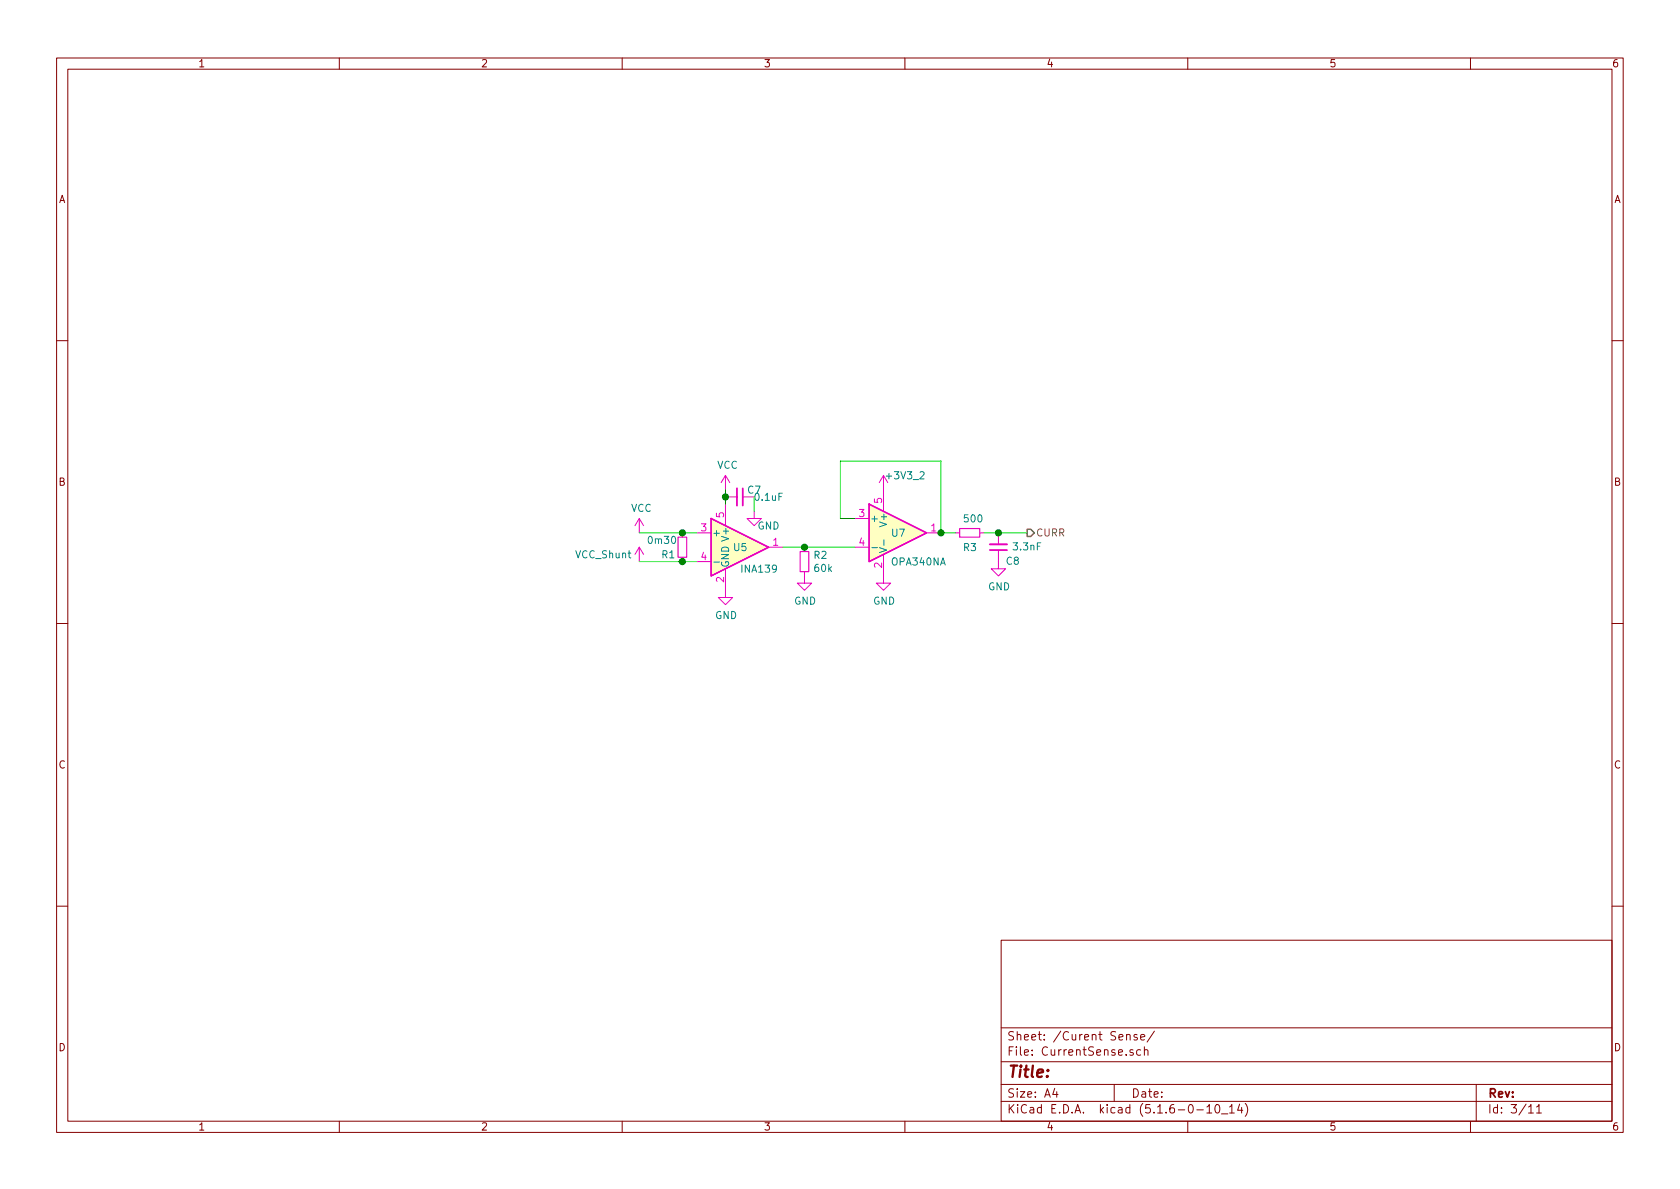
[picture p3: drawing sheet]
EESchema Schematic File Version 4
EELAYER 30 0
EELAYER END
$Descr A4 11693 8268
encoding utf-8
Sheet 2 11
Title ""
Date ""
Rev ""
Comp ""
Comment1 ""
Comment2 ""
Comment3 ""
Comment4 ""
$EndDescr
$Comp
L power:VCC #PWR0107
U 1 1
P 5050 3400
F 0 "#PWR0107" H 5050 3250 50  0001 C CNN
F 1 "VCC" H 5065 3573 50  0000 C CNN
F 2 "" H 5050 3400 50  0001 C CNN
F 3 "" H 5050 3400 50  0001 C CNN
	1    5050 3400
	1    0    0    -1  
$EndComp
$Comp
L power:GND #PWR0108
U 1 1
P 5050 4100
F 0 "#PWR0108" H 5050 3850 50  0001 C CNN
F 1 "GND" H 5055 3927 50  0000 C CNN
F 2 "" H 5050 4100 50  0001 C CNN
F 3 "" H 5050 4100 50  0001 C CNN
	1    5050 4100
	1    0    0    -1  
$EndComp
Text HLabel 7150 3700 2    50   Output ~ 0
CURR
$Comp
L power:VCC #PWR0120
U 1 1
P 4450 3700
F 0 "#PWR0120" H 4450 3550 50  0001 C CNN
F 1 "VCC" H 4465 3873 50  0000 C CNN
F 2 "" H 4450 3700 50  0001 C CNN
F 3 "" H 4450 3700 50  0001 C CNN
	1    4450 3700
	1    0    0    -1  
$EndComp
$Comp
L Device:C_Small C7
U 1 1
P 5150 3450
F 0 "C7" V 5100 3550 50  0000 C CNN
F 1 "0.1uF" V 5150 3650 50  0000 C CNN
F 2 "Capacitor_SMD:C_0402_1005Metric" H 5150 3450 50  0001 C CNN
F 3 "~" H 5150 3450 50  0001 C CNN
	1    5150 3450
	0    1    1    0   
$EndComp
Wire Wire Line
	5050 3500 5050 3450
Connection ~ 5050 3450
Wire Wire Line
	5050 3450 5050 3400
$Comp
L power:GND #PWR0130
U 1 1
P 5250 3550
F 0 "#PWR0130" H 5250 3300 50  0001 C CNN
F 1 "GND" H 5350 3450 50  0000 C CNN
F 2 "" H 5250 3550 50  0001 C CNN
F 3 "" H 5250 3550 50  0001 C CNN
	1    5250 3550
	1    0    0    -1  
$EndComp
$Comp
L Device:R_Small R2
U 1 1
P 5600 3900
F 0 "R2" H 5659 3946 50  0000 L CNN
F 1 "60k" H 5659 3855 50  0000 L CNN
F 2 "Resistor_SMD:R_0402_1005Metric" H 5600 3900 50  0001 C CNN
F 3 "~" H 5600 3900 50  0001 C CNN
	1    5600 3900
	1    0    0    -1  
$EndComp
Wire Wire Line
	5600 3800 5450 3800
$Comp
L power:GND #PWR0131
U 1 1
P 5600 4000
F 0 "#PWR0131" H 5600 3750 50  0001 C CNN
F 1 "GND" H 5605 3827 50  0000 C CNN
F 2 "" H 5600 4000 50  0001 C CNN
F 3 "" H 5600 4000 50  0001 C CNN
	1    5600 4000
	1    0    0    -1  
$EndComp
$Comp
L power:VCC_Shunt #PWR0106
U 1 1
P 4450 3900
F 0 "#PWR0106" H 4450 3850 50  0001 C CNN
F 1 "VCC_Shunt" H 4200 3950 50  0000 C CNN
F 2 "" H 4450 3900 50  0001 C CNN
F 3 "" H 4450 3900 50  0001 C CNN
	1    4450 3900
	1    0    0    -1  
$EndComp
Wire Wire Line
	5950 3800 5600 3800
Connection ~ 5600 3800
Wire Wire Line
	5950 3600 5850 3600
Wire Wire Line
	5850 3600 5850 3200
Wire Wire Line
	5850 3200 6550 3200
Wire Wire Line
	6550 3200 6550 3700
$Comp
L power:GND #PWR0132
U 1 1
P 6150 4000
F 0 "#PWR0132" H 6150 3750 50  0001 C CNN
F 1 "GND" H 6155 3827 50  0000 C CNN
F 2 "" H 6150 4000 50  0001 C CNN
F 3 "" H 6150 4000 50  0001 C CNN
	1    6150 4000
	1    0    0    -1  
$EndComp
Wire Wire Line
	6550 3700 6650 3700
Connection ~ 6550 3700
Wire Wire Line
	6850 3700 6950 3700
Connection ~ 6950 3700
Wire Wire Line
	6950 3700 7150 3700
$Comp
L power:GND #PWR0133
U 1 1
P 6950 3900
F 0 "#PWR0133" H 6950 3650 50  0001 C CNN
F 1 "GND" H 6955 3727 50  0000 C CNN
F 2 "" H 6950 3900 50  0001 C CNN
F 3 "" H 6950 3900 50  0001 C CNN
	1    6950 3900
	1    0    0    -1  
$EndComp
Wire Wire Line
	5250 3550 5250 3450
$Comp
L Amplifier_Current:INA139 U5
U 1 1
P 5150 3800
F 0 "U5" H 5100 3800 50  0000 L CNN
F 1 "INA139" H 5150 3650 50  0000 L CNN
F 2 "Package_TO_SOT_SMD:SOT-23-5" H 5150 3800 50  0001 C CNN
F 3 "http://www.ti.com/lit/ds/symlink/ina169.pdf" H 5150 3805 50  0001 C CNN
	1    5150 3800
	1    0    0    -1  
$EndComp
$Comp
L Device:C_Small C8
U 1 1
P 6950 3800
F 0 "C8" H 6850 3900 50  0000 C CNN
F 1 "3.3nF" H 6750 3800 50  0000 C CNN
F 2 "Capacitor_SMD:C_0402_1005Metric" H 6950 3800 50  0001 C CNN
F 3 "~" H 6950 3800 50  0001 C CNN
	1    6950 3800
	-1   0    0    1   
$EndComp
$Comp
L Amplifier_Operational:OPA340NA U7
U 1 1
P 6250 3700
F 0 "U7" H 6200 3700 50  0000 L CNN
F 1 "OPA340NA" H 6200 3500 50  0000 L CNN
F 2 "Package_TO_SOT_SMD:SOT-23-5" H 6150 3500 50  0001 L CNN
F 3 "http://www.ti.com/lit/ds/symlink/opa340.pdf" H 6250 3900 50  0001 C CNN
	1    6250 3700
	1    0    0    -1  
$EndComp
$Comp
L Device:R_Small R1
U 1 1
P 4750 3800
F 0 "R1" H 4600 3750 50  0000 L CNN
F 1 "0m30" H 4500 3850 50  0000 L CNN
F 2 "Resistor_SMD:R_Shunt_Vishay_WSLP2726" H 4750 3800 50  0001 C CNN
F 3 "~" H 4750 3800 50  0001 C CNN
	1    4750 3800
	1    0    0    -1  
$EndComp
Wire Wire Line
	4450 3900 4750 3900
Wire Wire Line
	4450 3700 4750 3700
Connection ~ 4750 3700
Wire Wire Line
	4750 3700 4850 3700
Connection ~ 4750 3900
Wire Wire Line
	4750 3900 4850 3900
$Comp
L Device:R_Small R3
U 1 1
P 6750 3700
F 0 "R3" V 6850 3650 50  0000 L CNN
F 1 "500" V 6650 3650 50  0000 L CNN
F 2 "Resistor_SMD:R_0402_1005Metric" H 6750 3700 50  0001 C CNN
F 3 "~" H 6750 3700 50  0001 C CNN
	1    6750 3700
	0    1    1    0   
$EndComp
$Comp
L power:+3V3_2 #PWR0148
U 1 1
P 6150 3400
F 0 "#PWR0148" H 6150 3250 50  0001 C CNN
F 1 "+3V3_2" H 6300 3500 50  0000 C CNN
F 2 "" H 6150 3400 50  0001 C CNN
F 3 "" H 6150 3400 50  0001 C CNN
	1    6150 3400
	1    0    0    -1  
$EndComp
$EndSCHEMATC
